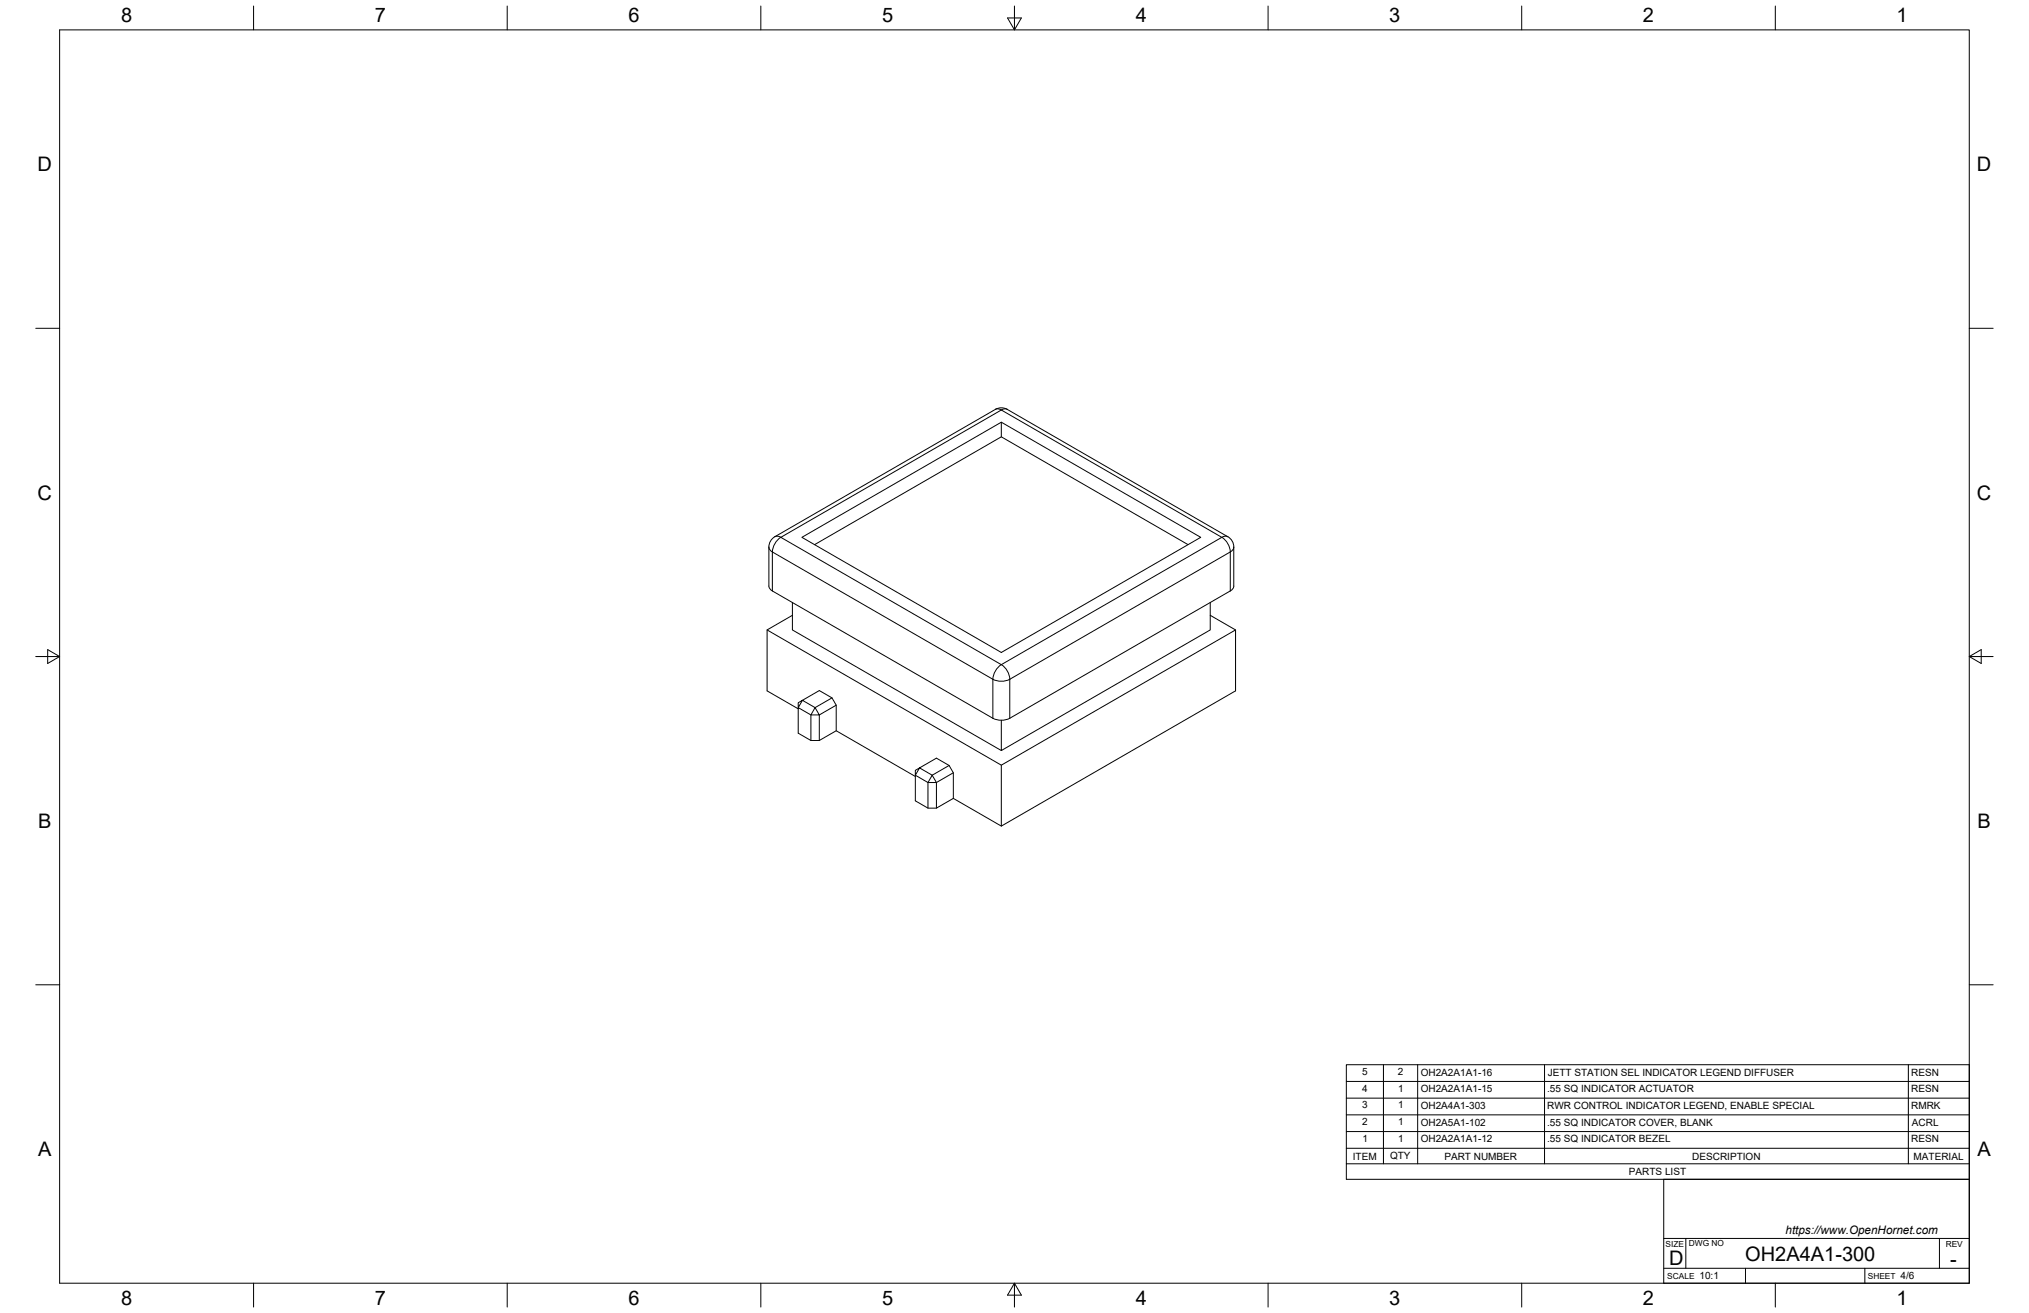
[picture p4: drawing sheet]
<svg xmlns="http://www.w3.org/2000/svg" width="864mm" height="559mm" viewBox="0 0 864 559" stroke-linecap="round" stroke-linejoin="round" font-family="sans-serif">
<!-- layer: Visible Narrow -->
<path d="M423.7 174.2l1.6-.1a1.3 1.3 0 0 0 1.8 0l1.6 .1M329.8 228.4l1.2-.2 1.4 .5a8 8 0 0 0-3.6 6.2l-1.2-1-.3-1.1M332.3 228.7l93.9-54.2 93.8 54.2-93.8 54.2zM522.6 228.4l-1.2-.2-1.4 .5a8 8 0 0 1 3.6 6.2M523.6 234.9l-93.8 54.2v16.6M523.6 234.9v16.6M525.1 232.8l-.3 1.1-1.1 1M328.7 251.5v-16.6l93.9 54.2v16.6M425 283.8l1.2-.9a8 8 0 0 1 3.6 6.2 8 8 0 0 1-7.2 0l.5-2.4z" fill="none" stroke="#000" stroke-width=".43"/>
<!-- layer: Visible -->
<g fill="none" stroke="#000" stroke-width=".43">
<path d="M423.7 174.2l-93.9 54.2a5.1 5.1 0 0 0-2.5 4.4v16.6l.3 1.1 1.1 1M423.7 174.2a5.1 5.1 0 0 1 5 0M426.2 179.7v6.2l-79.5 45.9M428.7 174.2l93.9 54.2a5 5 0 0 1 2.5 4.4v16.6l-.3 1.1-1.1 1M426.2 185.9l79.5 45.9M341.3 228.7l84.9-49 84.9 49-84.9 49zM328.7 251.5l93.9 54.2M337.3 256.4v11.7l88.9 51.3M515.1 256.4v11.7l-88.9 51.3v-12.8M523.6 251.5l-93.8 54.2a8 8 0 0 1-7.2 0M326.5 268.1l99.7 57.5v26M337.3 261.9l-10.8 6.2v25.9l13.2 7.7"/>
<path d="M515.1 261.9l10.8 6.2M339.7 299.1l1.8-1.1-1.8 3.2zM354.1 297l-7.2 4.2-5.4-3.2 7.2-4.1 5.4 3.1 1.8 3.1v10.9M345.1 315.2v-10.9l-5.4-3.1v10.8l5.4 3.2h3.6l7.2-4.2 33.7 19.5M346.9 301.2l1.8 3.1h-3.6zM355.9 300.1l-7.2 4.2v10.9M389.6 327.9l1.8-1.1-1.8 3.1zM396.8 329.9l1.8 3.1h-3.6zM404 325.8l-7.2 4.1-5.4-3.1 7.2-4.1 5.4 3.1 1.8 3.1v10.9M405.8 339.8l-7.2 4.1h-3.6l-5.4-3.1v-10.9l5.4 3.1v10.9M405.8 328.9l-7.2 4.1v10.9M426.2 325.6l99.7-57.5v25.9l-99.7 57.6-20.4-11.8"/>
</g>
<!-- layer: Border -->
<g fill="none" stroke="#000" stroke-width=".43">
<path d="M25.4 12.7h812.8v533.4h-812.8zM107.9 2.6v10.1M215.9 2.6v10.1M323.8 2.6v10.1M428.8 7.6h5.9l-2.9 5.1zM431.8 2.6v10.1M539.7 2.6v10.1M647.7 2.6v10.1M755.6 2.6v10.1M15.2 139.7h10.2M838.2 139.7h10.1M15.2 279.4h10.2"/>
<path d="M20.3 276.5l5.1 2.9-5.1 3zM838.2 279.4l5.1-2.9v5.9zM838.2 279.4h10.1M15.2 419.1h10.2M838.2 419.1h10.1M107.9 546.1v10.2M215.9 546.1v10.2M323.8 546.1v10.2M431.8 546.1l2.9 5.1h-5.9zM431.8 546.1v10.2M539.7 546.1v10.2M647.7 546.1v10.2"/>
<path d="M755.6 546.1v10.2"/>
</g>
<!-- layer: Titleblock -->
<path d="M708.1 501.9h130.1v44.2h-130.1zM708.1 539.8h130.1M708.1 527.1h130.1M717.5 527.1v12.7M742.9 539.8v6.3M793.7 539.8v6.3M825.5 527.1v12.7" fill="none" stroke="#000" stroke-width=".43"/>
<!-- layer: Parts Lists -->
<path d="M573 453.1h265.2v48.8h-265.2zM588.8 453.1v42.2M603.4 453.1v42.2M657.4 453.1v42.2M812.2 453.1v42.2M573 474.5h265.2M573 467.4h265.2M573 460.2h265.2M573 495.3h265.2M573 488.7h265.2M573 481.6h265.2" fill="none" stroke="#000" stroke-width=".43"/>
<g font-size="8.5">
<text x="51.6" y="9.4">8</text>
<text x="159.5" y="9.4">7</text>
<text x="267.5" y="9.4">6</text>
<text x="375.4" y="9.3">5</text>
<text x="483.4" y="9.4">4</text>
<text x="591.3" y="9.4">3</text>
<text x="699.3" y="9.4">2</text>
<text x="807.2" y="9.4">1</text>
<text x="16" y="72.9">D</text>
<text x="841.4" y="72.9">D</text>
<text x="16" y="212.6">C</text>
<text x="841.4" y="212.6">C</text>
<text x="16.2" y="352.3">B</text>
<text x="841.7" y="352.3">B</text>
<text x="16.2" y="492">A</text>
<text x="841.7" y="492">A</text>
<text x="710.4" y="538.4">D</text>
<text x="742.8" y="536.7">OH2A4A1-300</text>
<text x="830.1" y="538.8">-</text>
<text x="51.6" y="555.5">8</text>
<text x="159.5" y="555.5">7</text>
<text x="267.5" y="555.5">6</text>
<text x="375.4" y="555.4">5</text>
<text x="483.4" y="555.5">4</text>
<text x="591.3" y="555.5">3</text>
<text x="699.3" y="555.5">2</text>
<text x="807.2" y="555.5">1</text>
</g>
<text font-size="5" x="760" y="525.2">https://www.OpenHornet.com</text>
<g font-size="4.3">
<text x="579.8" y="457.5">5</text>
<text x="595" y="457.5">2</text>
<text x="604.7" y="457.8">OH2A2A1A1-16</text>
<text x="658.8" y="457.8">JETT STATION SEL INDICATOR LEGEND DIFFUSER</text>
<text x="813.4" y="457.8">RESN</text>
<text x="579.8" y="464.6">4</text>
<text x="595.1" y="464.6">1</text>
<text x="604.7" y="464.9">OH2A2A1A1-15</text>
<text x="658.5" y="464.9">.55 SQ INDICATOR ACTUATOR</text>
<text x="813.4" y="464.9">RESN</text>
<text x="579.8" y="471.7">3</text>
<text x="595.1" y="471.7">1</text>
<text x="604.7" y="472">OH2A4A1-303</text>
<text x="658.6" y="472">RWR CONTROL INDICATOR LEGEND, ENABLE SPECIAL</text>
<text x="813.4" y="471.9">RMRK</text>
<text x="579.8" y="478.8">2</text>
<text x="595.1" y="478.8">1</text>
<text x="604.7" y="479.1">OH2A5A1-102</text>
<text x="658.5" y="479.1">.55 SQ INDICATOR COVER, BLANK</text>
<text x="813.8" y="479.1">ACRL</text>
<text x="579.9" y="485.9">1</text>
<text x="595.1" y="485.9">1</text>
<text x="604.7" y="486.2">OH2A2A1A1-12</text>
<text x="658.5" y="486.2">.55 SQ INDICATOR BEZEL</text>
<text x="813.4" y="486.2">RESN</text>
<text x="575.8" y="493.5">ITEM</text>
<text x="591.7" y="493.4">QTY</text>
<text x="614.8" y="493.5">PART NUMBER</text>
<text x="720.3" y="493.5">DESCRIPTION</text>
<text x="814.5" y="493.5">MATERIAL</text>
<text x="693.3" y="500.1">PARTS LIST</text>
<text x="723.4" y="544.5">10:1</text>
<text x="809" y="544.5">4/6</text>
</g>
<g font-size="3.5">
<text x="708.9" y="530.9">SIZE</text>
<text x="718.9" y="530.5">DWG NO</text>
<text x="828.2" y="530.9">REV</text>
<text x="709.6" y="544.2">SCALE</text>
<text x="795" y="544.2">SHEET</text>
</g>
</svg>
